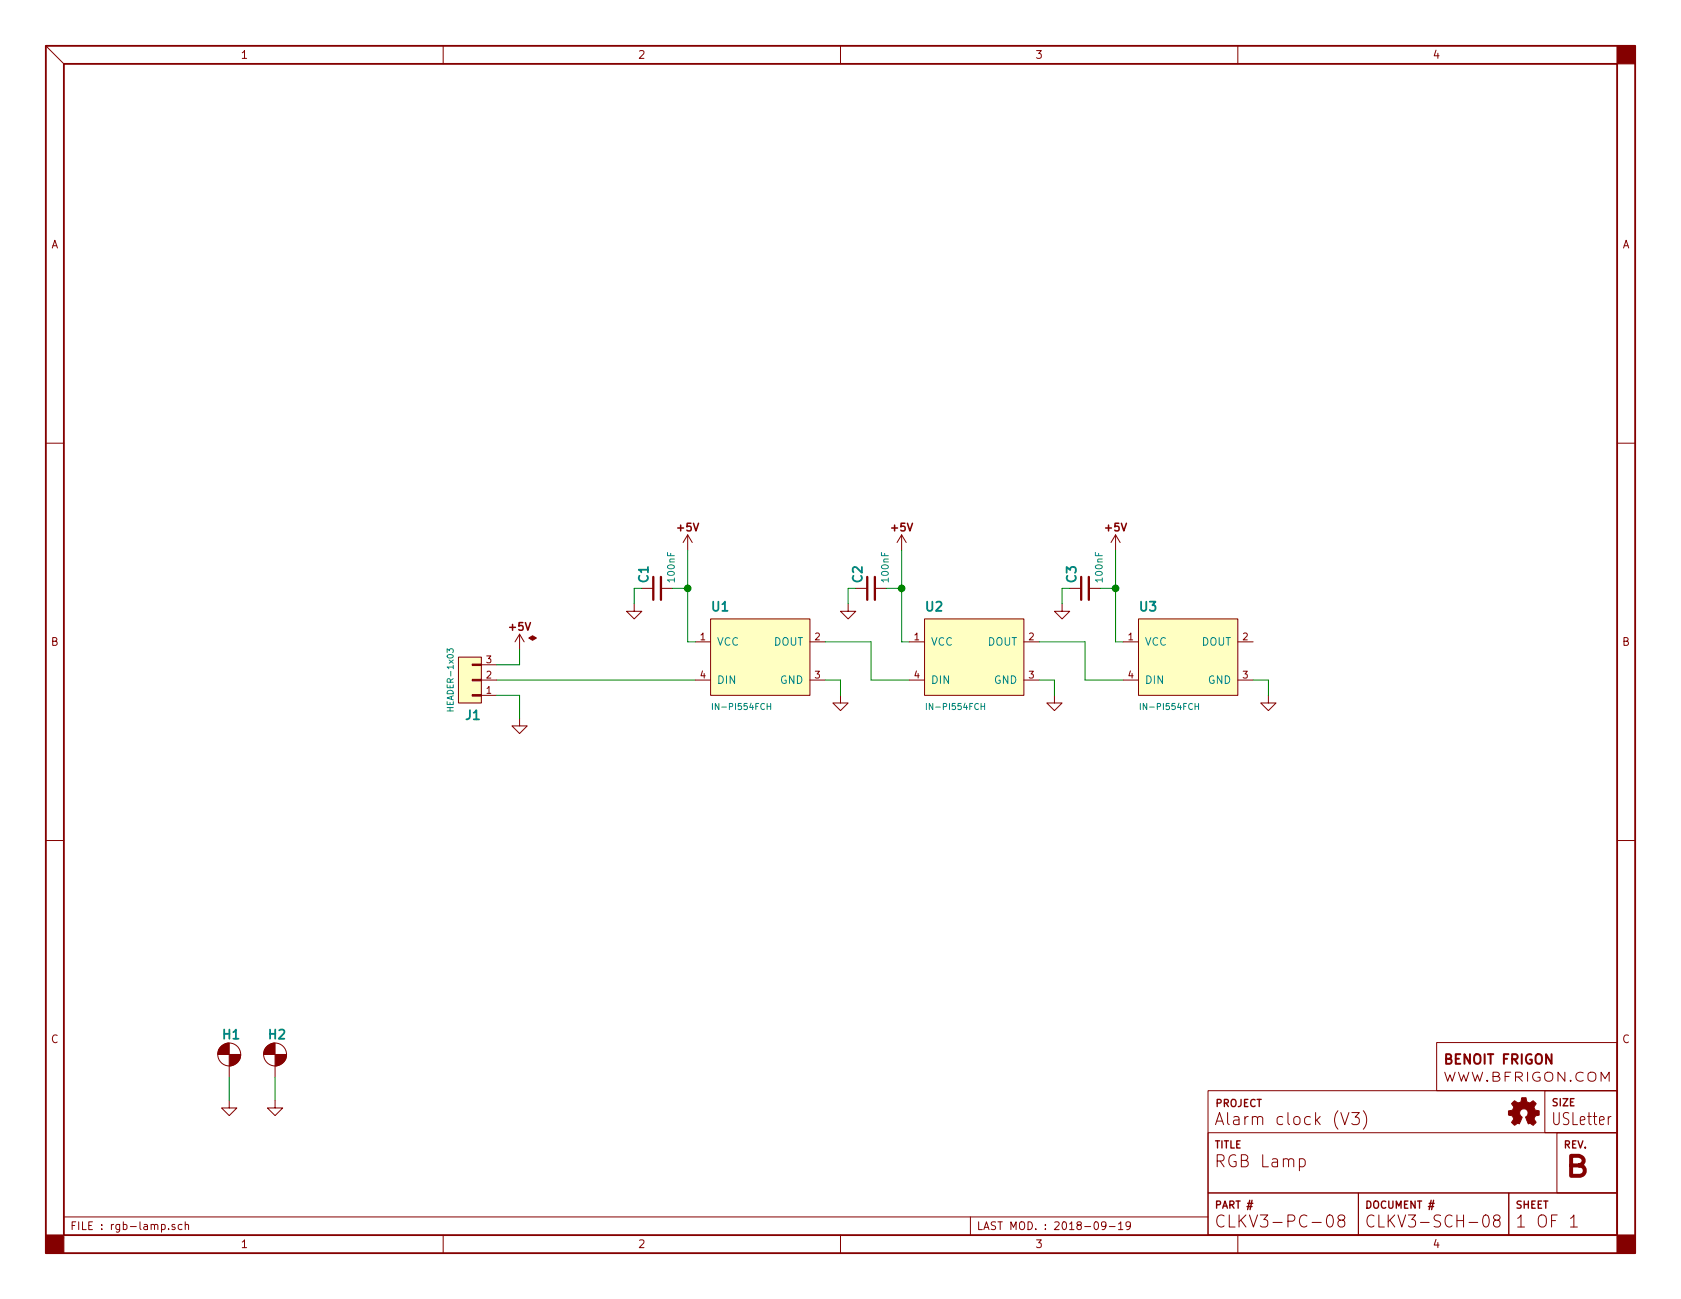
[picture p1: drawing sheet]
EESchema Schematic File Version 4
LIBS:rgb-lamp-cache
EELAYER 26 0
EELAYER END
$Descr USLetter 11000 8500
encoding utf-8
Sheet 1 1
Title "RGB Lamp"
Date "2018-09-19"
Rev "B"
Comp ""
Comment1 "CLKV3-PC-08"
Comment2 "CLKV3-SCH-08"
Comment3 "Alarm clock (V3)"
Comment4 ""
$EndDescr
$Comp
L opto:WS2812B U1
U 1 1
P 5000 4300
F 0 "U1" H 4650 4600 60  0000 L BNB
F 1 "IN-PI554FCH" H 4650 4000 40  0000 L TNN
F 2 "smt:LED-5050" H 4650 3925 40  0001 L TNN
F 3 "" H 4650 4600 50  0000 C CNN
F 4 "IC" H 4650 4700 40  0001 L BNN "Family"
	1    5000 4300
	1    0    0    -1  
$EndComp
$Comp
L opto:WS2812B U2
U 1 1
P 6400 4300
F 0 "U2" H 6050 4600 60  0000 L BNB
F 1 "IN-PI554FCH" H 6050 4000 40  0000 L TNN
F 2 "smt:LED-5050" H 6050 3925 40  0001 L TNN
F 3 "" H 6050 4600 50  0000 C CNN
F 4 "IC" H 6050 4700 40  0001 L BNN "Family"
	1    6400 4300
	1    0    0    -1  
$EndComp
$Comp
L opto:WS2812B U3
U 1 1
P 7800 4300
F 0 "U3" H 7450 4600 60  0000 L BNB
F 1 "IN-PI554FCH" H 7450 4000 40  0000 L TNN
F 2 "smt:LED-5050" H 7450 3925 40  0001 L TNN
F 3 "" H 7450 4600 50  0000 C CNN
F 4 "IC" H 7450 4700 40  0001 L BNN "Family"
	1    7800 4300
	1    0    0    -1  
$EndComp
$Comp
L connectors:HEADER-1x03 J1
U 1 1
P 3100 4450
F 0 "J1" H 3050 4650 60  0000 L BNB
F 1 "HEADER-1x03" V 3250 4450 40  0000 C CNN
F 2 "conn-wire-pads:WP-75mil-1x03" H 3100 4450 60  0001 C CNN
F 3 "" H 3100 4450 60  0001 C CNN
F 4 "-" H 3050 4750 40  0001 L BNN "Part"
F 5 "Virtual" H 3050 4850 40  0001 L BNN "Family"
	1    3100 4450
	-1   0    0    1   
$EndComp
Wire Wire Line
	5400 4200 5700 4200
Wire Wire Line
	5700 4200 5700 4450
Wire Wire Line
	6800 4200 7100 4200
Wire Wire Line
	7100 4200 7100 4450
Wire Wire Line
	7100 4450 7350 4450
$Comp
L connectors:Hole H1
U 1 1
P 1500 6900
F 0 "H1" H 1450 7000 60  0000 L BNB
F 1 "Hole" H 1550 6800 40  0001 L TNN
F 2 "conn-wire-pads:SM-Standoff-#2" H 1550 6725 40  0001 L TNN
F 3 "" H 1450 6975 60  0001 C CNN
F 4 "Virtual" H 1450 7125 40  0001 L BNN "Family"
	1    1500 6900
	1    0    0    -1  
$EndComp
$Comp
L connectors:Hole H2
U 1 1
P 1800 6900
F 0 "H2" H 1750 7000 60  0000 L BNB
F 1 "Hole" H 1850 6800 40  0001 L TNN
F 2 "conn-wire-pads:SM-Standoff-#2" H 1850 6725 40  0001 L TNN
F 3 "" H 1750 6975 60  0001 C CNN
F 4 "Virtual" H 1750 7125 40  0001 L BNN "Family"
	1    1800 6900
	1    0    0    -1  
$EndComp
Wire Wire Line
	5700 4450 5950 4450
$Comp
L passive:CAP C3
U 1 1
P 7100 3850
F 0 "C3" H 7130 3940 60  0000 L CNB
F 1 "100nF" H 7130 3760 45  0000 L CNN
F 2 "smt:C-0603" H 7135 3695 40  0001 L CNN
F 3 "" H 7100 3950 60  0001 C CNN
F 4 "-" H 7140 4015 45  0001 L CNN "Part"
F 5 "Passive" H 7330 4140 50  0001 C CNN "Family"
	1    7100 3850
	0    -1   -1   0   
$EndComp
$Comp
L power:+5V #PWR01
U 1 1
P 7300 3600
F 0 "#PWR01" H 7300 3825 30  0001 C CNN
F 1 "+5V" V 7225 3600 30  0001 C CNN
F 2 "" H 7300 3600 60  0000 C CNN
F 3 "" H 7300 3600 60  0000 C CNN
	1    7300 3600
	1    0    0    -1  
$EndComp
Wire Wire Line
	7300 3600 7300 3850
Wire Wire Line
	7300 4200 7350 4200
Wire Wire Line
	7200 3850 7300 3850
Connection ~ 7300 3850
$Comp
L power:GND #PWR02
U 1 1
P 6950 3950
F 0 "#PWR02" H 6950 4000 30  0001 C CNN
F 1 "GND" H 6950 3825 30  0001 C CNN
F 2 "" H 6950 3950 60  0000 C CNN
F 3 "" H 6950 3950 60  0000 C CNN
	1    6950 3950
	1    0    0    -1  
$EndComp
Wire Wire Line
	7000 3850 6950 3850
Wire Wire Line
	6950 3850 6950 3950
$Comp
L passive:CAP C2
U 1 1
P 5700 3850
F 0 "C2" H 5730 3940 60  0000 L CNB
F 1 "100nF" H 5730 3760 45  0000 L CNN
F 2 "smt:C-0603" H 5735 3695 40  0001 L CNN
F 3 "" H 5700 3950 60  0001 C CNN
F 4 "-" H 5740 4015 45  0001 L CNN "Part"
F 5 "Passive" H 5930 4140 50  0001 C CNN "Family"
	1    5700 3850
	0    -1   -1   0   
$EndComp
$Comp
L power:+5V #PWR03
U 1 1
P 5900 3600
F 0 "#PWR03" H 5900 3825 30  0001 C CNN
F 1 "+5V" V 5825 3600 30  0001 C CNN
F 2 "" H 5900 3600 60  0000 C CNN
F 3 "" H 5900 3600 60  0000 C CNN
	1    5900 3600
	1    0    0    -1  
$EndComp
Wire Wire Line
	5900 3600 5900 3850
Wire Wire Line
	5900 4200 5950 4200
Wire Wire Line
	5800 3850 5900 3850
Connection ~ 5900 3850
$Comp
L power:GND #PWR04
U 1 1
P 5550 3950
F 0 "#PWR04" H 5550 4000 30  0001 C CNN
F 1 "GND" H 5550 3825 30  0001 C CNN
F 2 "" H 5550 3950 60  0000 C CNN
F 3 "" H 5550 3950 60  0000 C CNN
	1    5550 3950
	1    0    0    -1  
$EndComp
Wire Wire Line
	5600 3850 5550 3850
Wire Wire Line
	5550 3850 5550 3950
$Comp
L passive:CAP C1
U 1 1
P 4300 3850
F 0 "C1" H 4330 3940 60  0000 L CNB
F 1 "100nF" H 4330 3760 45  0000 L CNN
F 2 "smt:C-0603" H 4335 3695 40  0001 L CNN
F 3 "" H 4300 3950 60  0001 C CNN
F 4 "-" H 4340 4015 45  0001 L CNN "Part"
F 5 "Passive" H 4530 4140 50  0001 C CNN "Family"
	1    4300 3850
	0    -1   -1   0   
$EndComp
$Comp
L power:+5V #PWR05
U 1 1
P 4500 3600
F 0 "#PWR05" H 4500 3825 30  0001 C CNN
F 1 "+5V" V 4425 3600 30  0001 C CNN
F 2 "" H 4500 3600 60  0000 C CNN
F 3 "" H 4500 3600 60  0000 C CNN
	1    4500 3600
	1    0    0    -1  
$EndComp
Wire Wire Line
	4500 3600 4500 3850
Wire Wire Line
	4500 4200 4550 4200
Wire Wire Line
	4400 3850 4500 3850
Connection ~ 4500 3850
$Comp
L power:GND #PWR06
U 1 1
P 4150 3950
F 0 "#PWR06" H 4150 4000 30  0001 C CNN
F 1 "GND" H 4150 3825 30  0001 C CNN
F 2 "" H 4150 3950 60  0000 C CNN
F 3 "" H 4150 3950 60  0000 C CNN
	1    4150 3950
	1    0    0    -1  
$EndComp
Wire Wire Line
	4200 3850 4150 3850
Wire Wire Line
	4150 3850 4150 3950
$Comp
L power:GND #PWR07
U 1 1
P 5500 4550
F 0 "#PWR07" H 5500 4600 30  0001 C CNN
F 1 "GND" H 5500 4425 30  0001 C CNN
F 2 "" H 5500 4550 60  0000 C CNN
F 3 "" H 5500 4550 60  0000 C CNN
	1    5500 4550
	1    0    0    -1  
$EndComp
$Comp
L power:GND #PWR08
U 1 1
P 6900 4550
F 0 "#PWR08" H 6900 4600 30  0001 C CNN
F 1 "GND" H 6900 4425 30  0001 C CNN
F 2 "" H 6900 4550 60  0000 C CNN
F 3 "" H 6900 4550 60  0000 C CNN
	1    6900 4550
	1    0    0    -1  
$EndComp
$Comp
L power:GND #PWR09
U 1 1
P 8300 4550
F 0 "#PWR09" H 8300 4600 30  0001 C CNN
F 1 "GND" H 8300 4425 30  0001 C CNN
F 2 "" H 8300 4550 60  0000 C CNN
F 3 "" H 8300 4550 60  0000 C CNN
	1    8300 4550
	1    0    0    -1  
$EndComp
Wire Wire Line
	8200 4450 8300 4450
Wire Wire Line
	8300 4450 8300 4550
Wire Wire Line
	6800 4450 6900 4450
Wire Wire Line
	6900 4450 6900 4550
Wire Wire Line
	5400 4450 5500 4450
Wire Wire Line
	5500 4450 5500 4550
$Comp
L power:GND #PWR010
U 1 1
P 3400 4700
F 0 "#PWR010" H 3400 4750 30  0001 C CNN
F 1 "GND" H 3400 4575 30  0001 C CNN
F 2 "" H 3400 4700 60  0000 C CNN
F 3 "" H 3400 4700 60  0000 C CNN
	1    3400 4700
	1    0    0    -1  
$EndComp
Wire Wire Line
	3250 4550 3400 4550
Wire Wire Line
	3400 4550 3400 4700
$Comp
L power:SUP_+5V #PWR011
U 1 1
P 3400 4250
F 0 "#PWR011" H 3400 4475 30  0001 C CNN
F 1 "SUP_+5V" V 3325 4250 30  0001 C CNN
F 2 "" H 3300 4375 60  0001 C CNN
F 3 "" H 3400 4475 60  0001 C CNN
	1    3400 4250
	1    0    0    -1  
$EndComp
Wire Wire Line
	3250 4350 3400 4350
Wire Wire Line
	3400 4350 3400 4250
$Comp
L power:GND #PWR012
U 1 1
P 1500 7200
F 0 "#PWR012" H 1500 7250 30  0001 C CNN
F 1 "GND" H 1500 7075 30  0001 C CNN
F 2 "" H 1500 7200 60  0000 C CNN
F 3 "" H 1500 7200 60  0000 C CNN
	1    1500 7200
	1    0    0    -1  
$EndComp
$Comp
L power:GND #PWR013
U 1 1
P 1800 7200
F 0 "#PWR013" H 1800 7250 30  0001 C CNN
F 1 "GND" H 1800 7075 30  0001 C CNN
F 2 "" H 1800 7200 60  0000 C CNN
F 3 "" H 1800 7200 60  0000 C CNN
	1    1800 7200
	1    0    0    -1  
$EndComp
Wire Wire Line
	1800 7050 1800 7200
Wire Wire Line
	1500 7050 1500 7200
Wire Wire Line
	7300 3850 7300 4200
Wire Wire Line
	5900 3850 5900 4200
Wire Wire Line
	4500 3850 4500 4200
Wire Wire Line
	3250 4450 4550 4450
$EndSCHEMATC
